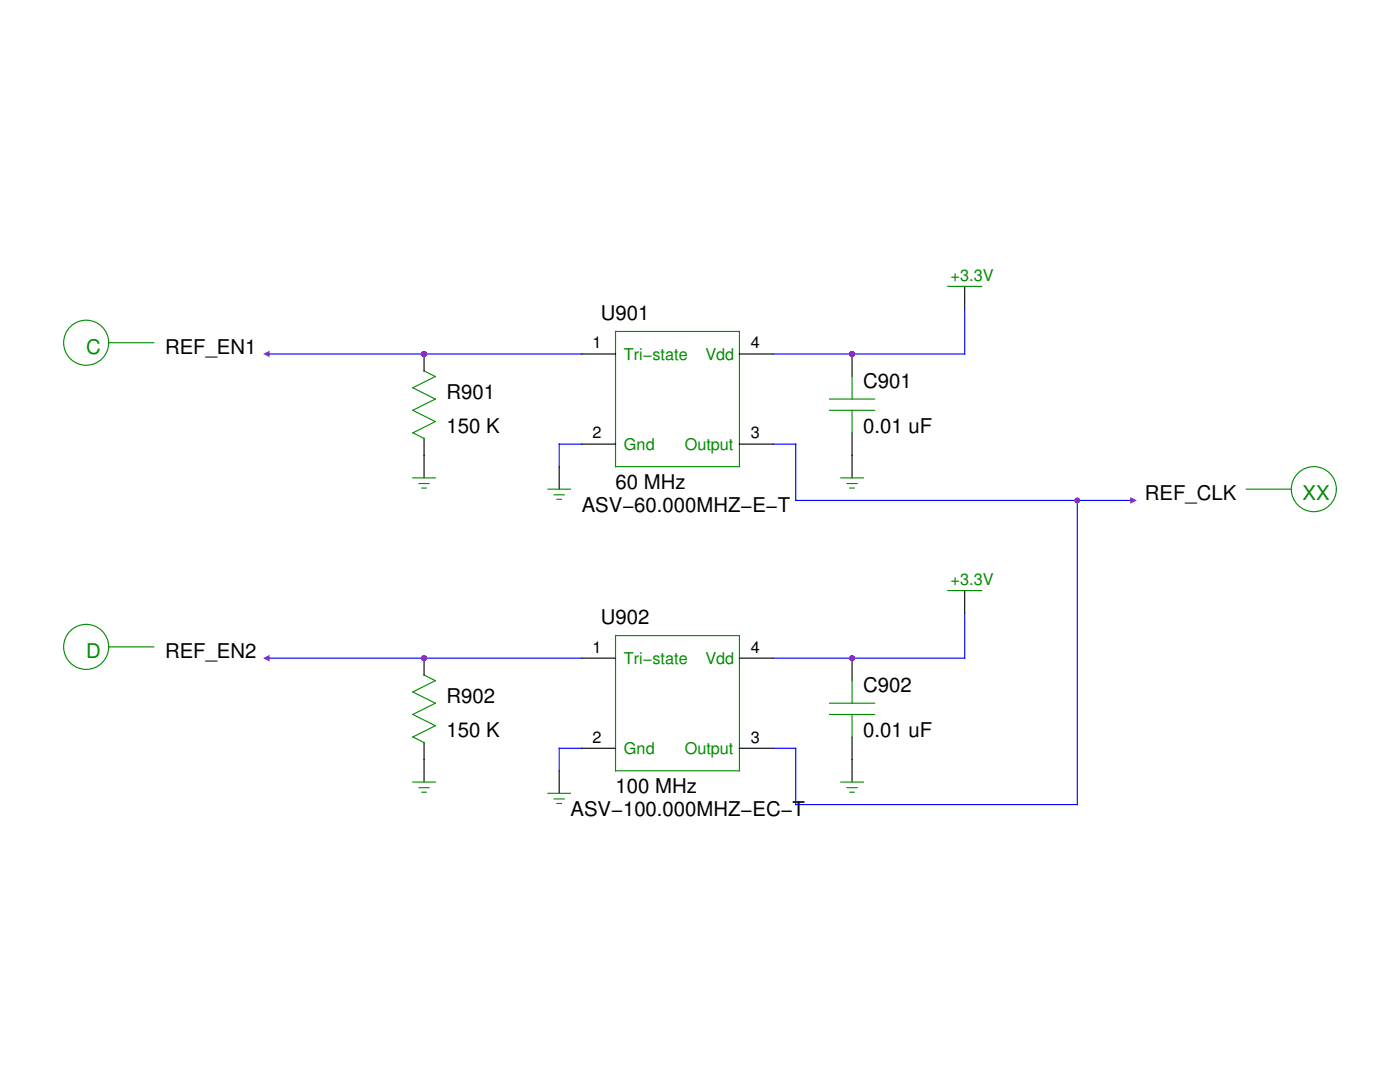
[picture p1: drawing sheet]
<svg xmlns="http://www.w3.org/2000/svg" width="279mm" height="216mm" viewBox="0 0 279 216" stroke-linecap="round" stroke-linejoin="round" font-family="sans-serif">
<path d="M116.1 88.6h-4.5v4.5" fill="none" stroke="#00f" stroke-width=".22"/>
<path d="M192.5 57.1v4.5M170 70.6v4.5M170 86.4v4.5" fill="none" stroke="#000" stroke-width=".22"/>
<path d="M189.2 57.1h6.7M165.5 79.6h9M170 75.1v4.5M165.5 81.9h9M170 81.9v4.5" fill="none" stroke="#008b00" stroke-width=".22"/>
<circle cx="170" cy="70.6" r=".56" fill="#a020f0"/>
<path d="M116.1 70.6h6.7M147.6 70.6h6.7M111.6 93.1v4.5M116.1 88.6h6.7M147.6 88.6h6.7M170 90.9v4.5M170 131.3v4.5M170 147.1v4.5" fill="none" stroke="#000" stroke-width=".22"/>
<path d="M122.8 66.1h24.8v27h-24.8zM109.4 97.6h4.5M110.6 98.7h2M111.2 99.6h.9M167.8 95.4h4.5M169 96.5h2.1M169.6 97.4h.9M170 135.8v4.5M165.5 140.3h9M165.5 142.6h9M170 142.6v4.5" fill="none" stroke="#008b00" stroke-width=".22"/>
<path d="M53.2 70.6h62.9M116.1 149.3h-4.5v4.5" fill="none" stroke="#00f" stroke-width=".22"/>
<circle cx="170" cy="131.3" r=".56" fill="#a020f0"/>
<path d="M84.6 70.6v3.4M84.6 87.4v3.5M116.1 131.3h6.7M147.6 131.3h6.7M111.6 153.8v4.5M116.1 149.3h6.7M147.6 149.3h6.7M170 151.6v4.5" fill="none" stroke="#000" stroke-width=".22"/>
<path d="M84.6 74l2.3 1.1-4.5 2.3 4.5 2.2-4.5 2.3 4.5 2.2-4.5 2.3 2.2 1.1M122.8 126.8h24.8v27h-24.8zM109.4 158.3h4.5M110.6 159.4h2M167.8 156.1h4.5M169 157.2h2.1M169.6 158.1h.9M111.2 160.3h.9" fill="none" stroke="#008b00" stroke-width=".22"/>
<path d="M215 99.9v60.6h-56.2M53.2 131.3h62.9M192.5 122.3v9h-38.2" fill="none" stroke="#00f" stroke-width=".22"/>
<circle cx="84.6" cy="70.6" r=".56" fill="#a020f0"/>
<path d="M84.6 134.7l2.3 1.1-4.5 2.3 4.5 2.2-4.5 2.3 4.5 2.2-4.5 2.3M82.4 147l2.2 1.2" fill="none" stroke="#008b00" stroke-width=".22"/>
<path d="M84.6 131.3v3.4M84.6 148.1v3.5" fill="none" stroke="#000" stroke-width=".22"/>
<circle cx="84.6" cy="131.3" r=".56" fill="#a020f0"/>
<path d="M84.6 90.9v4.5M192.5 117.8v4.5M84.6 151.6v4.5" fill="none" stroke="#000" stroke-width=".22"/>
<g fill="none" stroke="#008b00" stroke-width=".22">
<path d="M21.7 68.4h9M82.4 95.4h4.5M83.6 96.5h2M84.2 97.4h.9M248.7 97.6h9M189.2 117.8h6.7M21.7 129.1h9M82.4 156.1h4.5M83.6 157.2h2M84.2 158.1h.9"/>
<circle cx="17.2" cy="68.4" r="4.5"/>
<circle cx="262.2" cy="97.6" r="4.5"/>
<circle cx="17.2" cy="129.1" r="4.5"/>
</g>
<path d="M192.5 61.6v9h-38.2M154.3 88.6h4.5v11.3h67.4M154.3 149.3h4.5v11.2" fill="none" stroke="#00f" stroke-width=".22"/>
<g fill="#a020f0">
<path d="M52.5 70.6l1.3-.6v1.3z"/>
<path d="M52.5 131.3l1.3-.6v1.3z"/>
<path d="M225.6 99.2l1.3 .7-1.3 .6z"/>
<circle cx="170" cy="70.6" r=".56"/>
<circle cx="84.6" cy="70.6" r=".56"/>
<circle cx="170" cy="131.3" r=".56"/>
<circle cx="84.6" cy="131.3" r=".56"/>
<circle cx="215" cy="99.9" r=".56"/>
</g>
<g font-size="4.1">
<text x="119.9" y="63.9">U901</text>
<text x="32.9" y="70.6">REF_EN1</text>
<text x="172.3" y="77.4">C901</text>
<text x="89.1" y="79.6">R901</text>
<text x="89.1" y="86.4">150 K</text>
<text x="172.3" y="86.4">0.01 uF</text>
<text x="122.8" y="97.6">60 MHz</text>
<text x="228.5" y="99.9">REF_CLK</text>
<text x="116.1" y="102.1">ASV−60.000MHZ−E−T</text>
<text x="119.9" y="124.6">U902</text>
<text x="32.9" y="131.3">REF_EN2</text>
<text x="89.1" y="140.3">R902</text>
<text x="172.3" y="138.1">C902</text>
<text x="89.1" y="147.1">150 K</text>
<text x="172.3" y="147.1">0.01 uF</text>
<text x="122.8" y="158.3">100 MHz</text>
<text x="113.9" y="162.8">ASV−100.000MHZ−EC−T</text>
</g>
<g font-size="4.1" fill="#008b00">
<text x="17.2" y="70.6">C</text>
<text x="260" y="99.9">XX</text>
<text x="17.2" y="131.3">D</text>
</g>
<g font-size="3.2" fill="#008b00">
<text x="189.7" y="56">+3.3V</text>
<text x="124.5" y="71.8">Tri−state</text>
<text x="140.8" y="71.8">Vdd</text>
<text x="124.5" y="89.7">Gnd</text>
<text x="136.6" y="89.7">Output</text>
<text x="189.7" y="116.7">+3.3V</text>
<text x="124.5" y="132.4">Tri−state</text>
<text x="140.8" y="132.4">Vdd</text>
<text x="124.5" y="150.4">Gnd</text>
<text x="136.6" y="150.4">Output</text>
</g>
<g font-size="3.2">
<text x="118.3" y="69.5">1</text>
<text x="149.8" y="69.5">4</text>
<text x="118.3" y="87.5">2</text>
<text x="149.8" y="87.5">3</text>
<text x="118.3" y="130.2">1</text>
<text x="149.8" y="130.2">4</text>
<text x="118.3" y="148.2">2</text>
<text x="149.8" y="148.2">3</text>
</g>
</svg>
